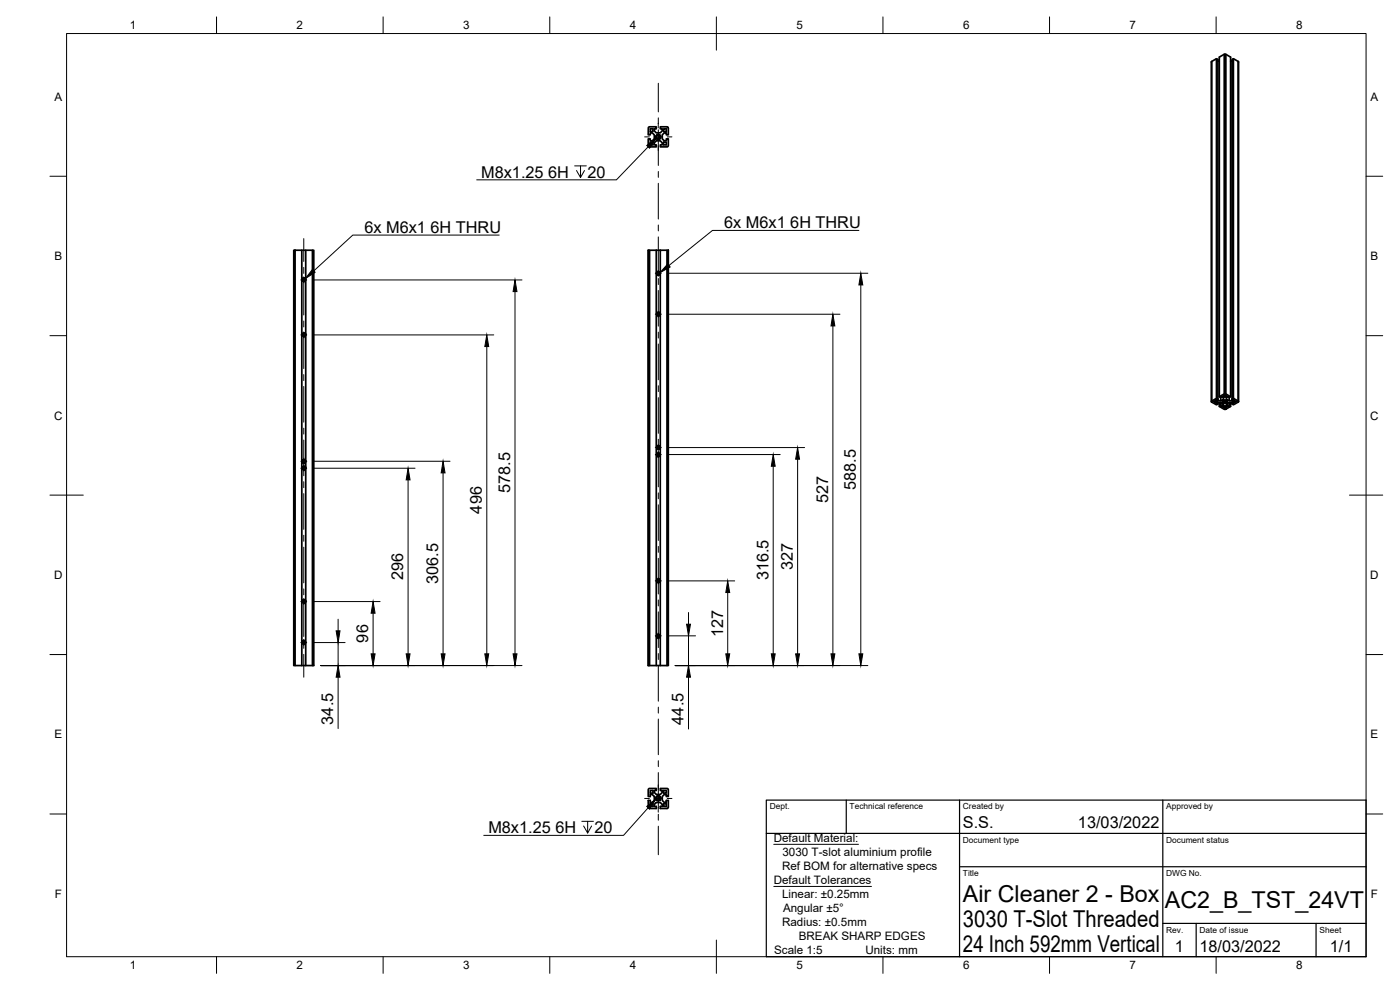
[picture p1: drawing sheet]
<svg xmlns="http://www.w3.org/2000/svg" width="420mm" height="297mm" viewBox="0 0 420 297" stroke-linecap="round" stroke-linejoin="round" font-family="sans-serif">
<!-- layer: Visible -->
<g fill="none" stroke="#000" stroke-width=".51">
<path d="M363.7 18.4l1.4-.8v101.9M365.1 17.6l.4 .3v102.3M365.5 18.3h.4M367.4 16.3l-1.5 .8v101.9M367.9 16.3l1.4 .8v101.9M369.3 18.3h.4M370.2 17.6l1.4 .8M194.6 38.2l.3-.2h2.1v.7h-.6v.6l.6 .6h1.2l.6-.6v-.6h-.6v-.7l2.2 .1 .2 2.4h-.6v-.6h-.6l-.6 .6v1.2l.6 .6h.6v-.6h.6l-.1 2.2-2.3 .2v-.6h.6v-.6l-.6-.6h-1.2l-.6 .6v.6h.6v.6l-2.3-.1-.2-2.3h.7v.6h.5l.7-.6v-1.2l-.7-.6h-.5v.6h-.7zM195.2 38.7h.8v.8h-.8zM199.2 38.7h.8v.8h-.8zM195.2 42.7h.8v.8h-.8zM197 40.6l.6-.2 .5 .2"/>
<path d="M197 40.6l-.2 .7 .5 .6M197 40.6l-.1 .7 .6 .4 .7-.4-.1-.7M197.3 41.8h.5M198.1 40.6l.2 .7-.5 .6M199.2 42.7h.8v.8h-.8zM88.2 75.1h.4v124.6h-.4zM88.6 75.1h2v124.6M90.6 75.1h1.2v124.6M91.8 75.1h2v124.6M93.8 75.1h.4v124.6h-5.6M194.5 75.1v124.6M194.5 75.1h.1"/>
<path d="M194.9 75.1h5.3M197 75.1v124.6M198.2 75.1v124.6M200.2 75.1h.4v124.6h-.4zM90.8 84.3l-.1-.5 .4-.3 .5 .2-.1 .6M90.8 84.3l-.1-.6 .5-.3 .5 .3-.2 .6M91.5 100l-.5-.1-.3 .4 .4-.3 .5 .2v.6l-.4 .2M91.5 99.9l.2 .3M91.6 84.3l-.4 .2-.4-.2M197.1 94.2l.1 .4 .4 .2M197.2 81.7l-.1 .5 .4 .3 .5-.2v-.6M197.2 81.7l-.1 .6 .5 .3 .5-.3-.1-.6"/>
<path d="M197.9 93.8l-.5-.1-.3 .4 .4-.3 .5 .2v.5l-.4 .3 .4-.2 .1-.6M197.9 93.7l.2 .3M197.9 81.7l-.3-.2-.4 .2M90.7 100.4l.1 .4 .4 .2M91.7 100.2v.6l-.5 .2M366.4 119.3v.9M367.1 118.9l.5-.4 .6 .4-.6 .3zM367.4 118.2v-101.9l.3-.1 .2 .1v101.9M367.6 118.5v.7M368.9 119.3v.9M370.2 119.5v-101.9l-.5 .3v102.3M90.8 138.1l-.1 .4 .3 .4 .5-.1 .1-.7 .1 .1v.4l-.4 .4"/>
<path d="M90.8 138.1l-.1 .6 .7 .3M91.6 138.1l-.4-.2-.4 .2M197.1 134.2l.1 .4 .4 .2M197.2 136.1l-.1 .5 .3 .3 .6-.2v-.6v.7l-.4 .2-.4-.1-.2-.3zM197.9 136.1l-.3-.2-.4 .2M198.1 134l-.5-.3-.5 .5 .3-.4 .5 .1 .2 .5-.4 .4 .4-.3v-.5M363.7 120.3l-.1 .3 1.5 .9 .4-.3-.4-.2 .4-.3h.9l.8 .5v.5l-.4 .2-.4-.2-.5 .2 1.6 .9 1.8-.9-.4-.2-.4 .2-.5-.2v-.5l.9-.5h.8l.5 .3-.5 .2 .5 .3 1.5-1-.1-102.1 .1 102.1M363.7 120.3l1.4-.8 .4 .2-.4 .3 .4 .2h.9l.8-.5v-.4l-.4-.3-.4 .3-.5-.3 1.6-.9 1.8 .9-.4 .3-.4-.3-.5 .3v.4l.9 .5h.8l.5-.2-.5-.3 .5-.2 1.4 .8M363.7 120.3v-101.9l-.2 102.1M364.8 120.2l.6 .3-.6 .3zM364.8 120.2l-.6 .3 .6 .3M365.5 120.7v.5"/>
<path d="M365.9 120.7v1.2M366.4 120.7v1M366.8 121v.9M366.9 120.6l.3 .3M366.9 120.7l.3 .2M366.9 120.4l.8 .4 .6-.3M367 120.3l.6 .3 .7-.2M367.1 120.2l1.1 .1-.6 .1-.5-.2M367.3 120.1l.7 .1M367.3 120.1h.6M367.5 120.8h.4M367.5 120.6h.4"/>
<path d="M367.5 120.3h.4M367.5 120.1h.4M367.6 121.8l.6 .3-.6 .3M367.6 121.8l-.5 .3 .5 .3M367.6 121.8v.6M368.3 120.4l-.6 .2-.7-.3-.1 .2 .6 .3 .8-.3M368.3 120.5l-.3 .4h-.8M368.3 120.5l-.3-.4h-.8l-.3 .3v.3M368.5 121v.9M368.9 120.7v1M369.3 120.7v1.2M369.7 120.7v.5"/>
<path d="M370.5 120.2v.6l-.6-.3 .6-.3 .5 .3-.5 .3M90.7 140.4l.1 .4 .4 .2M91.7 140.2v.6l-.5 .2M91.7 140.2l-.4-.3-.6 .3v.2l.3-.4 .6 .2v.6l-.4 .2M197.1 174.2l.1 .4 .4 .2M198.1 174l-.7-.3-.3 .5 .3-.4 .4 .1 .3 .5-.4 .4 .4-.3v-.5M90.7 180.4l.1 .4 .4 .2M90.8 193.1l-.1-.5 .4-.3 .5 .2-.1 .6M91 192.2l-.4 .5 .2 .4M91 192.2h.3M91.3 192.2l.4 .5-.2 .4M91.6 193.1l-.4 .2-.4-.2"/>
<path d="M91.7 180.2v.5l-.5 .3M91.7 180.2l-.4-.3-.6 .3v.2l.4-.4 .5 .2v.5l-.4 .3M194.5 199.7h5.7M194.6 199.7v-124.6h.3v124.6M197.2 190.5l-.1 .4 .3 .4 .6-.2v-.6l.1 .5-.2 .3-.8-.1zM197.9 190.4l-.3-.1-.4 .1M194.6 236.7l2.4-.1v.6h-.6v.6l.6 .6h1.2l.6-.6v-.6h-.6v-.6l2.2 .1 .2 2.3h-.6v-.6h-.6l-.6 .6v1.2l.6 .6h.6v-.6h.6l-.1 2.2-2.3 .2v-.6h.6v-.6l-.6-.6h-1.2l-.6 .6v.6h.6v.6l-2.3-.1-.2-2.3h.7v.6h.5l.7-.6v-1.2l-.7-.6h-.5v.6h-.7zM195.2 237.2h.8v.8h-.8zM197.3 238.8l-.5 .6 .2 .6-.1-.7 .6-.4 .6 .2 .1 .5-.1 .4 .1-.2v-.6l-.4-.4M197.3 238.8h.5M199.2 237.2h.8v.8h-.8zM195.2 241.2h.8v.8h-.8z"/>
<path d="M198.1 240l-.5 .2-.6-.2M199.2 241.2h.8v.8h-.8z"/>
<circle cx="197.6" cy="41" r=".6"/>
<circle cx="197.6" cy="239.6" r=".6"/>
</g>
<!-- layer: Border -->
<g fill="none" stroke="#000" stroke-width=".3">
<path d="M20 10.1h390v276.9h-390zM65 5.1v5M115 5.1v5M165 5.1v5M215 5.1v10M265 5.1v5M315 5.1v5M365 5.1v5M15 52.9h5M410 52.9h5M15 100.7h5M410 100.7h5"/>
<path d="M15 148.6h10M405 148.6h10M15 196.4h5M410 196.4h5M15 244.2h5M410 244.2h5M65 287v5M115 287v5M165 287v5M215 282.1v9.9M265 287v5M315 287v5"/>
<path d="M365 287v5"/>
</g>
<!-- layer: TitleBlock -->
<path d="M230 240.1h180v46.9h-180zM230 250h180M254 240.1v9.9M288 240.1v46.9M349 240.1v46.9M288 260.1h122M349 277.1h61M359 277.1v9.9M395 277.1v9.9" fill="none" stroke="#000" stroke-width=".36"/>
<!-- layer: Center Lines -->
<g fill="none" stroke="#000" stroke-width=".3">
<path d="M197.6 25v8.6M197.6 35.4l-.1 3M197.6 38.9v10.7M193.5 41.1h1.4M196.7 41.1h1.8M197.6 51.4v1.8M197.6 55v10.7M200.2 41.1h1.5M91.2 71.6v6.9M197.6 67.5v1.8M197.6 71.1l-.1 11.8M90.3 84h1.8"/>
<path d="M91.2 80.2v1.8M91.2 83.1v11.4M91.2 96.3v1.8M91.2 99.6v11M196.7 94.3h1.8M196.7 82h1.8M197.6 83.6v1.8M197.6 87.2v10.7M197.6 99.7v1.7M90.3 100.5h1.8M91.2 112.4v1.8M91.2 116v10.7"/>
<path d="M197.6 103.2v10.7M197.6 115.7v1.8M197.6 119.3v10.7M90.3 138.4h1.8M91.2 128.5v1.7M91.2 132v10.8M196.7 136.4h1.8M196.7 134.3h1.8M197.6 131.8l-.1 3.4M197.6 135.4v10.7M90.3 140.5h1.8M91.2 144.5v1.8"/>
<path d="M91.2 148.1v10.7M197.6 147.9v1.8M197.6 151.5v10.7M91.2 160.6v1.8M91.2 164.2v10.7M91.2 176.7v1.8M91.2 179.6v11.4M196.7 174.3h1.8M197.6 163.9v1.8M197.6 167.5v10.7M90.3 180.5h1.8M90.3 192.8h1.8"/>
<path d="M91.2 191.9v2.6M91.2 196.3v6.9M196.7 190.8h1.8M197.6 180v1.8M197.6 183.6v10.7M197.6 196.1v1.8M197.6 199.7v10.7M197.6 212.2v1.8M197.6 215.7v10.7M193.5 239.6h1.4M196.7 239.6h1.8M197.6 228.2v1.8"/>
<path d="M197.6 231.8l-.1 11.9M200.2 239.6h1.5M197.6 244.3v1.8M197.6 247.9v8.6"/>
</g>
<!-- layer: Annotations -->
<path d="M172.5 49.8h3.5M174.2 49.8v3.5l-1.2-2.1M175.4 51.2l-1.2 2.1M194.5 44.1l-9.5 9.9h-41.9M149.8 70.5h-43.9l-11.7 10.8M257.8 69.1h-44l-13 10.6M174.6 246.4h3.5M176.4 246.4v3.5l-1.2-2.1M177.5 247.8l-1.1 2.1M194.5 242.3l-7.4 8.3h-41.9M232.2 253.3h25.4M232.2 266h29.3" fill="none" stroke="#000" stroke-width=".3"/>
<path d="M194.1 43.7l2.8-2.2-2 3zM93.8 80.8l.8 .9-3 1.9zM200.4 79.2l.7 .9-3.1 1.7zM194.1 242l2.8-2.3-1.9 3z" fill="#000" stroke="#000" stroke-width=".3"/>
<!-- layer: Dimensions -->
<g fill="none" stroke="#000" stroke-width=".3">
<path d="M94.1 84h62.6M154.6 87.5v108.7M200.6 94.3h51.5M200.6 82h59.9M250 97.8v98.4M258.3 85.5v110.7M94.1 100.5h54.1M146.1 104v92.2M94.2 138.4h40.9M200.6 136.4h33.5M200.6 134.3h40.9M232.1 139.9v56.3"/>
<path d="M239.4 137.8v58.4M94.1 140.5h30.5M122.5 144v52.2M133 141.9v54.3M200.6 174.3h19.9M218.4 177.8v18.4M94.1 192.8h9.5M94.1 180.5h20M96.3 199.7h60.4M101.5 185.8v3.5M101.5 192.8v6.9M112 184v12.2"/>
<path d="M200.6 190.8h8.1M202.6 199.7h57.9M206.6 183.8v3.5M206.6 190.8v8.9M101.5 203.2v15.4M206.6 203.2v15.5"/>
</g>
<g fill="#000" stroke="#000" stroke-width=".3">
<path d="M154.6 84l.6 3.5h-1.2zM250 94.3l.5 3.5h-1.1zM258.3 82l.6 3.5h-1.1zM146.1 100.5l.6 3.5h-1.2zM232.1 136.4l.5 3.5h-1.1zM239.4 134.3l.5 3.5h-1.1zM122.5 140.5l.6 3.5h-1.2zM133 138.4l.6 3.5h-1.2zM218.4 174.3l.6 3.5h-1.2zM100.9 189.3h1.1l-.5 3.5zM111.4 196.2h1.2l-.6 3.5zM112 180.5l.6 3.5h-1.2z"/>
<path d="M121.9 196.2h1.2l-.6 3.5zM132.4 196.2h1.2l-.6 3.5zM145.5 196.2h1.2l-.6 3.5zM154 196.2h1.2l-.6 3.5zM206.1 187.3h1.1l-.6 3.5zM217.8 196.2h1.2l-.6 3.5zM231.5 196.2h1.1l-.5 3.5zM238.8 196.2h1.1l-.5 3.5zM249.4 196.2h1.1l-.5 3.5zM257.8 196.2h1.1l-.6 3.5zM101.5 199.7l.5 3.5h-1.1zM206.6 199.7l.6 3.5h-1.1z"/>
</g>
<g font-size="7">
<text x="289" y="270.6">Air Cleaner 2 - Box</text>
<text x="349.6" y="272.3">AC2_B_TST_24VT</text>
<text x="289" y="278.1">3030 T-Slot Threaded</text>
<text x="289" y="285.5">24 Inch 592mm Vertical</text>
</g>
<g font-size="4.9">
<text x="144.4" y="53.3">M8x1.25</text>
<text x="164.5" y="53.3">6H</text>
<text x="176.3" y="53.3">20</text>
<text x="109.4" y="69.8">6x M6x1</text>
<text x="129.2" y="69.8">6H THRU</text>
<text x="217.3" y="68.4">6x M6x1</text>
<text x="237.2" y="68.4">6H THRU</text>
<text x="153.1" y="148" transform="rotate(-90 153.1 148)">578.5</text>
<text x="256.9" y="147" transform="rotate(-90 256.9 147)">588.5</text>
<text x="144.6" y="154.1" transform="rotate(-90 144.6 154.1)">496</text>
<text x="248.5" y="151.1" transform="rotate(-90 248.5 151.1)">527</text>
<text x="237.9" y="171.1" transform="rotate(-90 237.9 171.1)">327</text>
<text x="121" y="174.1" transform="rotate(-90 121 174.1)">296</text>
<text x="131.5" y="175.2" transform="rotate(-90 131.5 175.2)">306.5</text>
<text x="230.6" y="174.2" transform="rotate(-90 230.6 174.2)">316.5</text>
<text x="217" y="191.2" transform="rotate(-90 217 191.2)">127</text>
<text x="110.5" y="192.8" transform="rotate(-90 110.5 192.8)">96</text>
<text x="100" y="217.4" transform="rotate(-90 100 217.4)">34.5</text>
<text x="205.2" y="217.4" transform="rotate(-90 205.2 217.4)">44.5</text>
<text x="146.6" y="249.9">M8x1.25</text>
<text x="166.7" y="249.9">6H</text>
<text x="178.4" y="249.9">20</text>
<text x="289" y="248.5">S.S.</text>
<text x="323.5" y="248.5">13/03/2022</text>
<text x="352.6" y="285.7">1</text>
<text x="360" y="285.5">18/03/2022</text>
<text x="399.1" y="285.7">1/1</text>
</g>
<g font-size="3.5">
<text x="39" y="8.8">1</text>
<text x="89" y="8.8">2</text>
<text x="139" y="8.8">3</text>
<text x="189" y="8.8">4</text>
<text x="239" y="8.8">5</text>
<text x="289" y="8.8">6</text>
<text x="339" y="8.8">7</text>
<text x="389" y="8.8">8</text>
<text x="16.3" y="30.2">A</text>
<text x="411.3" y="30.2">A</text>
<text x="16.3" y="78">B</text>
<text x="411.3" y="78">B</text>
<text x="16.2" y="125.9">C</text>
<text x="411.2" y="125.9">C</text>
<text x="16.2" y="173.7">D</text>
<text x="411.2" y="173.7">D</text>
<text x="16.3" y="221.6">E</text>
<text x="411.3" y="221.6">E</text>
<text x="232.2" y="252.6">Default Material:</text>
<text x="234.8" y="256.8">3030 T-slot aluminium profile</text>
<text x="234.7" y="261">Ref BOM for alternative specs</text>
<text x="16.4" y="269.4">F</text>
<text x="232.2" y="265.2">Default Tolerances</text>
<text x="234.7" y="269.4">Linear: ±0.25mm</text>
<text x="411.4" y="269.4">F</text>
<text x="235" y="273.6">Angular ±5°</text>
<text x="234.7" y="277.7">Radius: ±0.5mm</text>
<text x="239.7" y="281.9">BREAK SHARP EDGES</text>
<text x="232.3" y="286.2">Scale 1:5</text>
<text x="259.7" y="286.2">Units: mm</text>
<text x="39" y="290.8">1</text>
<text x="89" y="290.8">2</text>
<text x="139" y="290.8">3</text>
<text x="189" y="290.8">4</text>
<text x="239" y="290.8">5</text>
<text x="289" y="290.8">6</text>
<text x="339" y="290.8">7</text>
<text x="389" y="290.8">8</text>
</g>
<g font-size="2.5">
<text x="231" y="242.9">Dept.</text>
<text x="255" y="242.9">Technical reference</text>
<text x="289" y="242.9">Created by</text>
<text x="350" y="242.9">Approved by</text>
<text x="289" y="252.8">Document type</text>
<text x="350" y="252.8">Document status</text>
<text x="289" y="262.9">Title</text>
<text x="350" y="262.9">DWG No.</text>
<text x="350" y="279.9">Rev.</text>
<text x="360" y="279.9">Date of issue</text>
<text x="396" y="279.9">Sheet</text>
</g>
</svg>
